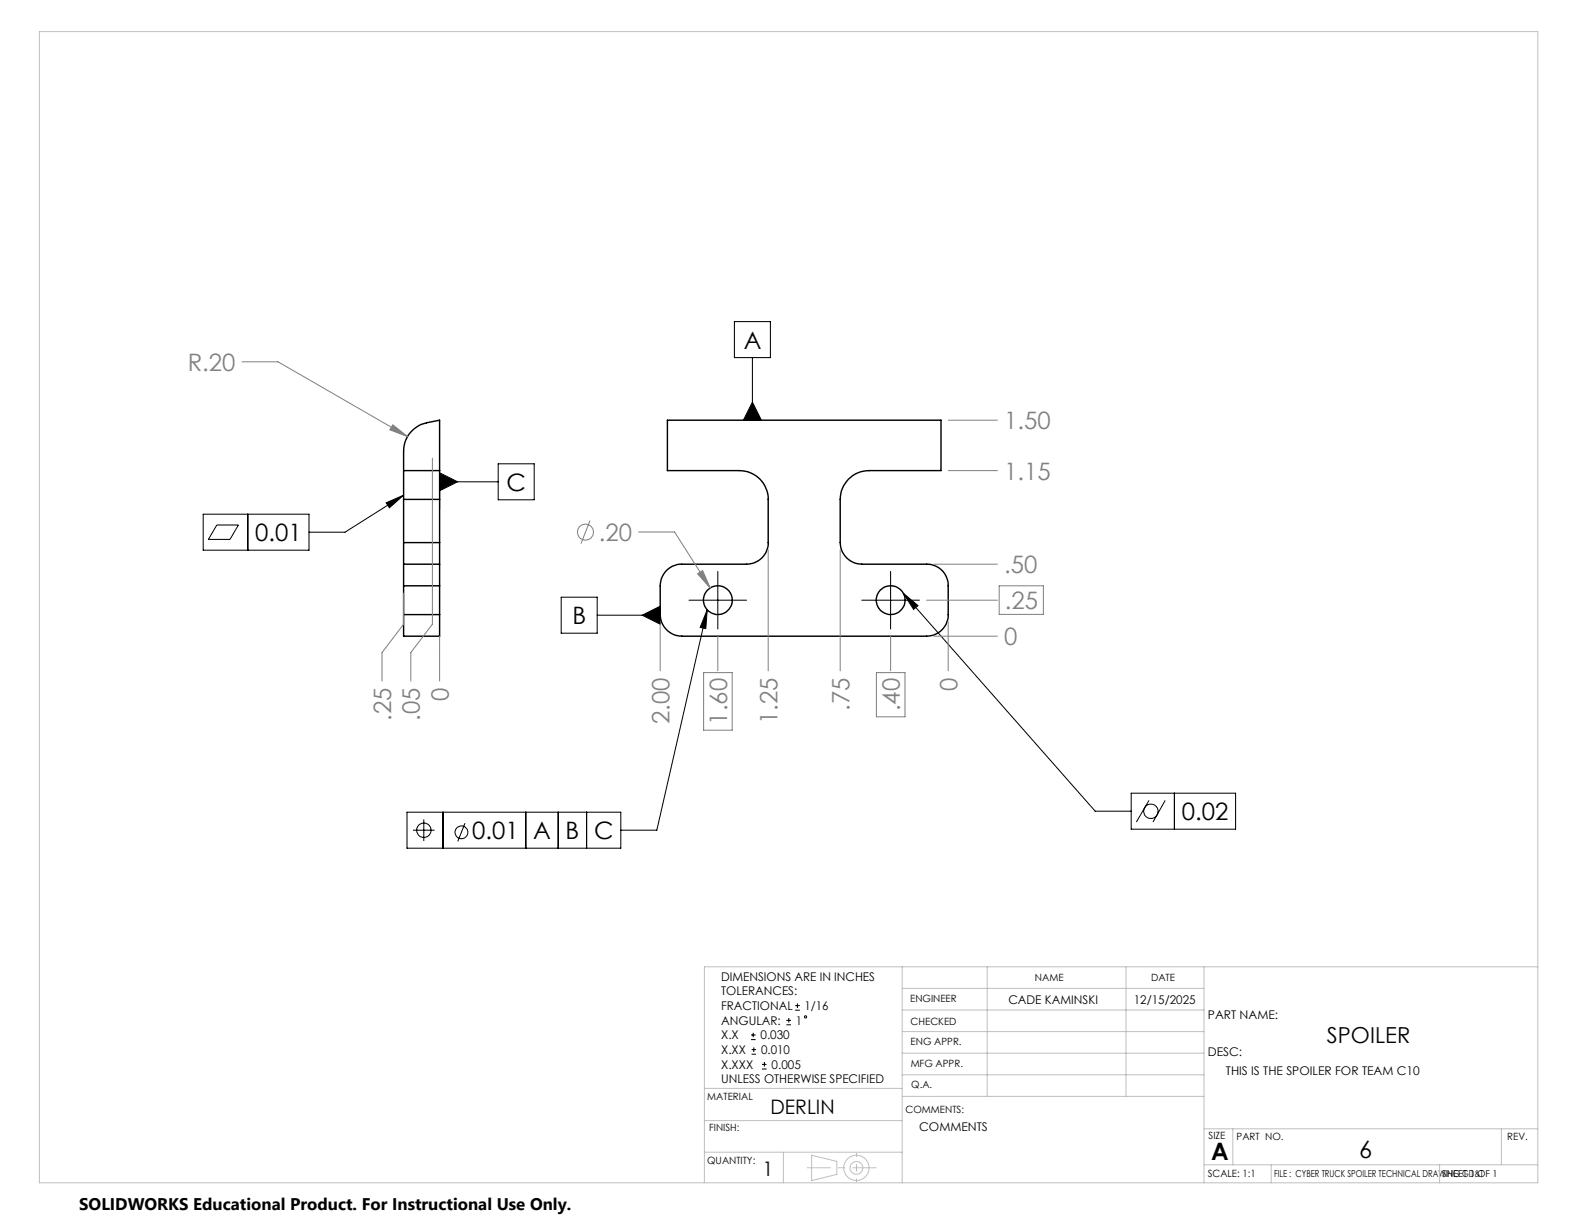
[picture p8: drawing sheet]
<svg xmlns="http://www.w3.org/2000/svg" width="279mm" height="216mm" viewBox="0 0 279 216" stroke-linecap="round" stroke-linejoin="round" font-family="sans-serif">
<g fill="none" stroke="#000" stroke-width=".25">
<path d="M117.7 74.1h48.3v8.9h-12.7a5.1 5.1 0 0 0-5.1 5.1v7.6a3.9 3.9 0 0 0 3.8 3.8h11.4a3.7 3.7 0 0 1 3.9 3.8v5.1a3.8 3.8 0 0 1-3.9 3.8h-43.1a3.9 3.9 0 0 1-3.8-3.8v-5.1a3.8 3.8 0 0 1 3.8-3.8h11.4a3.8 3.8 0 0 0 3.8-3.8v-7.6a5.1 5.1 0 0 0-5.1-5.1h-12.7zM71.2 99.5v3.8M71.2 83v-3.4a5.1 5.1 0 0 1 4-5l2.3-.5v8.9M71.2 83v5.1M71.2 95.7v3.8M71.2 88.1v7.6M71.2 99.5h6.3M71.2 83h6.3M71.2 88.1h6.3M71.2 95.7h6.3M77.5 99.5v3.8M77.5 83v5.1"/>
<path d="M77.5 95.7v3.8M77.5 88.1v7.6M71.2 108.4v3.8h6.3v-3.8M71.2 103.3h6.3M71.2 108.4h6.3M71.2 103.3v5.1M77.5 103.3v5.1"/>
<circle cx="126.6" cy="105.8" r="2.53"/>
<circle cx="157.1" cy="105.8" r="2.53"/>
</g>
<g fill="none" stroke="#000" stroke-width=".18">
<path d="M129.5 56.7h6.4v6.4h-6.4zM132.7 70.9l1.6 3.2h-3.2zM132.7 63.1v11M35.8 90.7h18.7v6.3h-18.7zM38.2 92.6h3.9l-1.5 2.5h-3.8zM43.7 90.7v6.3M68.1 88.7l3.1-1.4-2.5 2.3zM71.2 87.3l-10.3 6.6h-6.4M77.5 83.4l3.2 1.6-3.2 1.6zM77.5 85h10.4M77.5 84.3v5.4M87.9 81.8h6.3v6.4h-6.3z"/>
<path d="M99 105.3h6.3v6.4h-6.3zM105.3 108.5h11.2M113.3 108.5l3.2-1.6v3.2zM121.5 105.9h10.2M124.7 107.6l-.2 3.3-1-.2zM124.7 107.6l-8.8 38.8h-6.4M126.6 100.8v10.1M152 105.9h10.2M157.1 100.8v10.1M159.3 104.7l2.6 2.1-.8 .7zM159.3 104.7l33.9 38.4h6.3M199.5 139.9h18.4v6.4h-18.4z"/>
<path d="M207.2 139.9v6.4M71.8 143.3h37.7v6.3h-37.7zM72.8 146.4h3.9M74.8 144.5v3.8M78.1 143.3v6.3M82 145.2l-1.2 3.2M92.7 143.3v6.3M98.5 143.3v6.3M103.5 143.3v6.3M202.7 141.2l-2.3 3.8M205.5 141.2l-2.1 3.8M138.7 180h.8"/>
<path d="M139.1 179.6v.8M140.3 178.2h.8M140.3 177.4h.8M140.7 177v.8M132.5 183.4h.8M132.5 182.6h.8M132.6 185.9h.7M132.6 185.1h.7M132.9 182.2v.8M133 184.7v.9M134.4 188.6h.8M134.4 187.7h.8"/>
<path d="M134.8 187.3v.8M138.7 180.8h.8"/>
<circle cx="74.8" cy="146.5" r="1.27"/>
<circle cx="81.4" cy="146.8" r="1.13"/>
<circle cx="203" cy="143.1" r="1.27"/>
<circle cx="142.1" cy="179.4" r=".21"/>
</g>
<g fill="none" stroke="#808080" stroke-width=".18">
<path d="M42.7 63.8h6.3l22.9 13.2M69.3 74.9l2.6 2.1-3.1-1.2zM167.3 74.1h8.6M76.3 80.8v29.3l-3.8 5v5M104.1 91.8l-1.6 4.1M112.6 93.8h6.4l6.3 9.9M135.5 97v21.3M148.2 97v21.3M164.7 99.5h11.2M167.3 83h8.6M71.2 104.6v5.5l-3.8 5v5M77.5 112.2v7.9"/>
<path d="M116.5 109.7v8.6M123 101.2l.9-.6 1.4 3.1zM124.1 118.6h5.1v10.2h-5.1zM126.6 112.2v6.1M154.6 118.6h5v7.8h-5zM157.1 112.2v6.1M163.4 105.9h12.5M164.7 112.2h11.2M167.3 109.7v8.6M176.2 103.3h7.8v5.1h-7.8z"/>
<circle cx="103.3" cy="93.9" r="1.41"/>
</g>
<g fill="none" stroke="#c0c0c0" stroke-width=".18">
<path d="M6.9 5.6h264.4v203h-264.4zM159.1 170.5v38.1M159.1 174.3h53.3M159.1 178.2h53.3M174.1 170.5v22.9M198.6 170.5v22.9M212.4 170.5v38.1M271.3 170.5h-147.1v38.1M124.2 197.7h34.9M124.2 192h34.9M159.1 193.4h53.3M159.1 182h53.3"/>
<path d="M159.1 185.8h53.3M159.1 189.6h53.3M212.4 199.1h58.9M217.5 199.1v6.4M264.8 199.1v6.4M124.2 203.2h34.9M138.2 203.2v5.4M143.2 203.8l4.4 1.1v2.3l-4.4 1zM212.4 205.5h58.9M224.2 205.5v3.1M253.9 205.5v3.1"/>
<circle cx="151" cy="206" r="2.22"/>
<circle cx="151.1" cy="206" r="1.12"/>
</g>
<path d="M142.3 206h12.3" fill="none" stroke="#c0c0c0" stroke-width=".18" stroke-dasharray="15.2 1.3 1.3 1.3" stroke-dashoffset="11" stroke-linecap="butt"/>
<path d="M151.1 203.4v5.2" fill="none" stroke="#c0c0c0" stroke-width=".18" stroke-dasharray="15.2 1.3 1.3 1.3" stroke-dashoffset="14.5" stroke-linecap="butt"/>
<path d="M68.1 88.7l3.1-1.4-2.5 2.3zM77.5 83.4l3.2 1.6-3.2 1.6zM124.7 107.6l-.2 3.3-1-.2zM159.3 104.7l2.6 2.1-.8 .7zM132.7 70.9l1.6 3.2h-3.2zM113.3 108.5l3.2 1.6v-3.2z" fill="#000"/>
<path d="M69.3 74.9l-.5 .9 3.1 1.2zM123 101.2l2.3 2.5-1.4-3.1z" fill="#808080"/>
<g font-size="4.2" fill="#808080">
<text x="33.1" y="65.4">R.20</text>
<text x="177.1" y="75.7">1.50</text>
<text x="177.1" y="84.6">1.15</text>
<text x="105.6" y="95.4">.20</text>
<text x="177.1" y="101.1">.50</text>
<text x="177.2" y="107.4">.25</text>
<text x="177.1" y="113.8">0</text>
<text x="79.2" y="123.6" transform="rotate(-90 79.2 123.6)">0</text>
<text x="149.8" y="125.3" transform="rotate(-90 149.8 125.3)">.75</text>
<text x="158.7" y="125.5" transform="rotate(-90 158.7 125.5)">.40</text>
<text x="168.9" y="121.8" transform="rotate(-90 168.9 121.8)">0</text>
<text x="69" y="127.1" transform="rotate(-90 69 127.1)">.25</text>
<text x="74.1" y="127.1" transform="rotate(-90 74.1 127.1)">.05</text>
<text x="118.1" y="127.7" transform="rotate(-90 118.1 127.7)">2.00</text>
<text x="128.2" y="127.8" transform="rotate(-90 128.2 127.8)">1.60</text>
<text x="137.1" y="127.7" transform="rotate(-90 137.1 127.7)">1.25</text>
</g>
<g font-size="4.2">
<text x="131.2" y="61.5">A</text>
<text x="89.4" y="86.6">C</text>
<text x="45" y="95.5">0.01</text>
<text x="101" y="110.1">B</text>
<text x="83.3" y="148">0.01</text>
<text x="94.1" y="148">A</text>
<text x="99.8" y="148">B</text>
<text x="104.8" y="148">C</text>
<text x="208.5" y="144.7">0.02</text>
<text x="213.7" y="204.6">A</text>
<text x="239.8" y="204.3">6</text>
</g>
<text font-size="3.9" x="234.1" y="184">SPOILER</text>
<g font-size="3.5">
<text x="135.9" y="196.6">DERLIN</text>
<text x="134.5" y="207.5">1</text>
</g>
<text font-size="3" x="14" y="213.5">SOLIDWORKS Educational Product. For Instructional Use Only.</text>
<g font-size="2.1">
<text x="127.2" y="173">DIMENSIONS ARE IN INCHES</text>
<text x="127.2" y="175.6">TOLERANCES:</text>
<text x="127.2" y="178.2">FRACTIONAL</text>
<text x="141.9" y="178.2">1/16</text>
<text x="177.9" y="177.1">CADE KAMINSKI</text>
<text x="200" y="177.1">12/15/2025</text>
<text x="213.1" y="179.8">PART NAME:</text>
<text x="127.2" y="180.8">ANGULAR:</text>
<text x="127.2" y="183.3">X.X</text>
<text x="127.2" y="185.9">X.XX</text>
<text x="134.1" y="183.3">0.030</text>
<text x="134.2" y="185.9">0.010</text>
<text x="140.4" y="180.8">1</text>
<text x="127.2" y="191.1">UNLESS OTHERWISE SPECIFIED</text>
<text x="127.2" y="188.5">X.XXX</text>
<text x="136.1" y="188.5">0.005</text>
<text x="213.1" y="186.3">DESC:</text>
<text x="216.2" y="189.6">THIS IS THE SPOILER FOR TEAM C10</text>
<text x="162.1" y="199.5">COMMENTS</text>
</g>
<g font-size="1.8">
<text x="182.6" y="173">NAME</text>
<text x="203" y="173">DATE</text>
<text x="160.5" y="176.7">ENGINEER</text>
<text x="160.6" y="180.8">CHECKED</text>
<text x="160.6" y="184.4">ENG APPR.</text>
<text x="160.6" y="188.2">MFG APPR.</text>
<text x="160.7" y="191.9">Q.A.</text>
<text x="124.8" y="194">MATERIAL</text>
<text x="159.7" y="196.3">COMMENTS:</text>
<text x="125.1" y="199.5">FINISH:</text>
<text x="213.2" y="200.9">SIZE</text>
<text x="218.1" y="201">PART NO.</text>
<text x="265.9" y="201.1">REV.</text>
<text x="124.7" y="205.4">QUANTITY:</text>
<text x="213" y="207.6">SCALE: 1:1</text>
</g>
<g font-size="1.7">
<text x="224.7" y="207.6">FILE : CYBER TRUCK SPOILER TECHNICAL DRAWING GD&amp;T</text>
<text x="254.4" y="207.6">SHEET 1 OF 1</text>
</g>
</svg>
